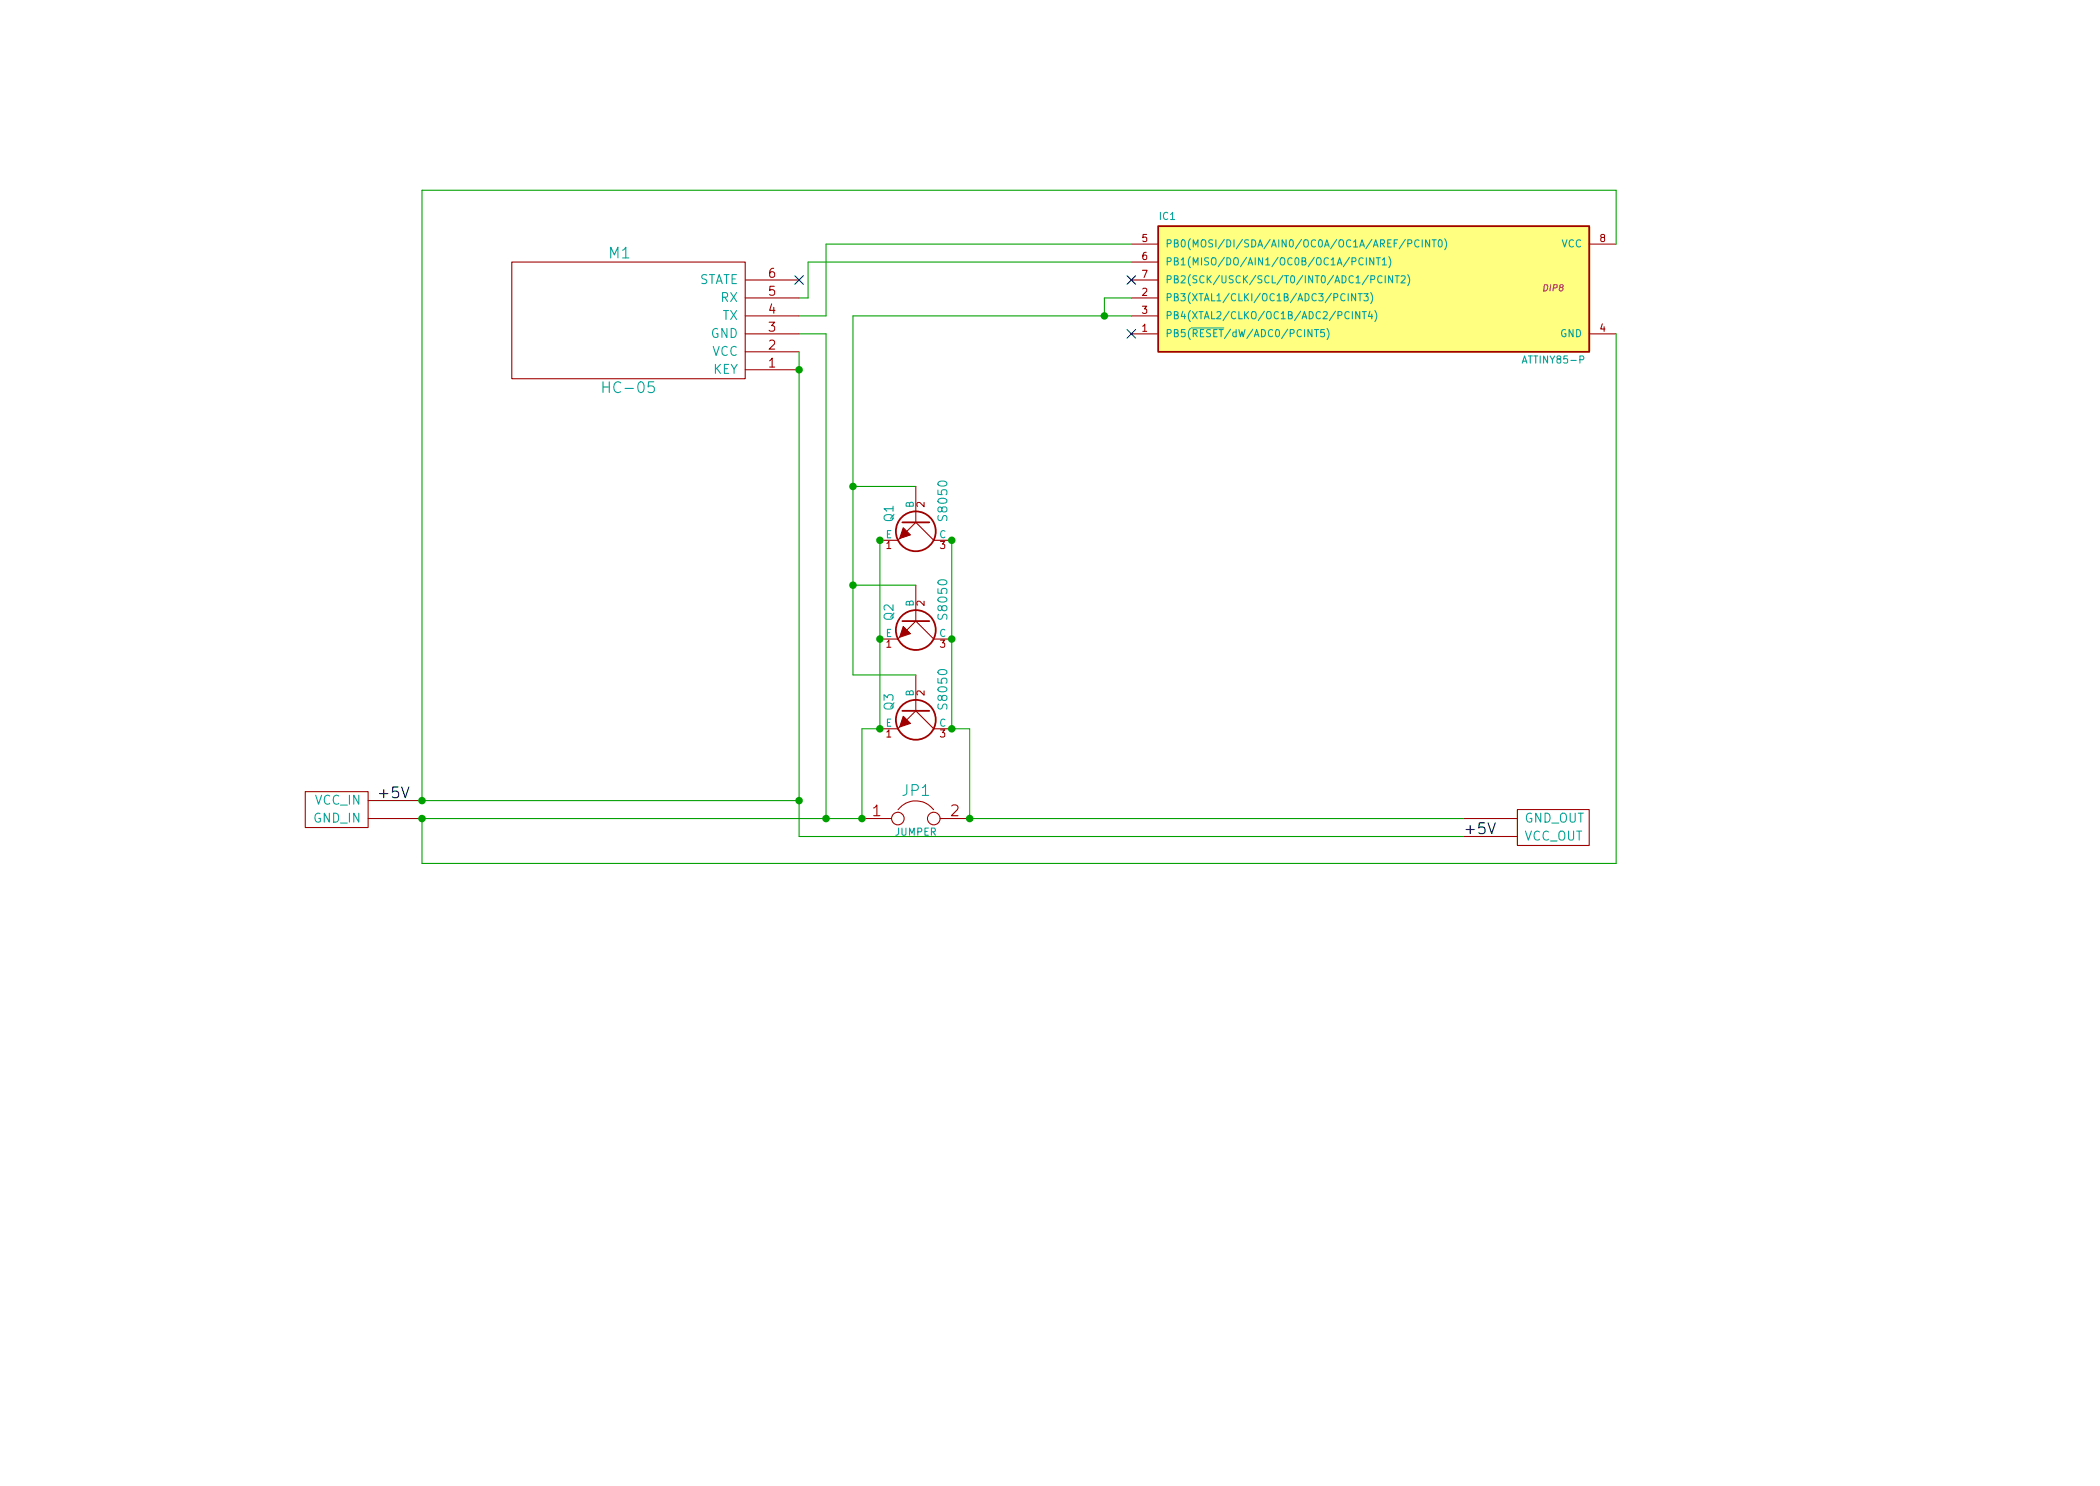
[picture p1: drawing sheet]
EESchema Schematic File Version 2
LIBS:power
LIBS:device
LIBS:transistors
LIBS:conn
LIBS:linear
LIBS:regul
LIBS:74xx
LIBS:cmos4000
LIBS:adc-dac
LIBS:memory
LIBS:xilinx
LIBS:special
LIBS:microcontrollers
LIBS:dsp
LIBS:microchip
LIBS:analog_switches
LIBS:motorola
LIBS:texas
LIBS:intel
LIBS:audio
LIBS:interface
LIBS:digital-audio
LIBS:philips
LIBS:display
LIBS:cypress
LIBS:siliconi
LIBS:opto
LIBS:atmel
LIBS:contrib
LIBS:valves
LIBS:userlib
EELAYER 27 0
EELAYER END
$Descr A4 11693 8268
encoding utf-8
Sheet 1 1
Title "Arduino Bluetooth switch"
Date "26 dec 2015"
Rev ""
Comp "Ilias Giechaskiel"
Comment1 "https://ilias.giechaskiel.com"
Comment2 ""
Comment3 ""
Comment4 ""
$EndDescr
$Comp
L ATTINY85-P IC1
U 1 1
P 7650 1600
F 0 "IC1" H 6500 2000 40  0000 C CNN
F 1 "ATTINY85-P" H 8650 1200 40  0000 C CNN
F 2 "DIP8" H 8650 1600 35  0000 C CIN
F 3 "" H 7650 1600 60  0000 C CNN
	1    7650 1600
	1    0    0    -1  
$EndComp
$Comp
L NPN Q1
U 1 1
P 5100 2900
F 0 "Q1" H 5100 2750 50  0000 R CNN
F 1 "S8050" H 5100 3050 50  0000 R CNN
F 2 "~" H 5100 2900 60  0000 C CNN
F 3 "~" H 5100 2900 60  0000 C CNN
	1    5100 2900
	0    1    1    0   
$EndComp
$Comp
L NPN Q2
U 1 1
P 5100 3450
F 0 "Q2" H 5100 3300 50  0000 R CNN
F 1 "S8050" H 5100 3600 50  0000 R CNN
F 2 "~" H 5100 3450 60  0000 C CNN
F 3 "~" H 5100 3450 60  0000 C CNN
	1    5100 3450
	0    1    1    0   
$EndComp
$Comp
L NPN Q3
U 1 1
P 5100 3950
F 0 "Q3" H 5100 3800 50  0000 R CNN
F 1 "S8050" H 5100 4100 50  0000 R CNN
F 2 "~" H 5100 3950 60  0000 C CNN
F 3 "~" H 5100 3950 60  0000 C CNN
	1    5100 3950
	0    1    1    0   
$EndComp
$Comp
L JUMPER JP1
U 1 1
P 5100 4550
F 0 "JP1" H 5100 4700 60  0000 C CNN
F 1 "JUMPER" H 5100 4470 40  0000 C CNN
F 2 "~" H 5100 4550 60  0000 C CNN
F 3 "~" H 5100 4550 60  0000 C CNN
	1    5100 4550
	1    0    0    -1  
$EndComp
$Comp
L HC-05 M1
U 1 1
P 1950 1300
F 0 "M1" H 450 1400 60  0000 C CNN
F 1 "HC-05" H 400 2150 60  0000 C CNN
F 2 "" H 400 2150 60  0000 C CNN
F 3 "" H 400 2150 60  0000 C CNN
	1    1950 1300
	-1   0    0    1   
$EndComp
NoConn ~ 4450 1550
NoConn ~ 6300 1550
NoConn ~ 6300 1850
$Comp
L VCC_IN +5V
U 1 1
P 3150 4800
F 0 "+5V" H 3150 4800 60  0001 C CNN
F 1 "VCC_IN" H 1900 4950 60  0001 C CNN
F 2 "~" H 3150 4800 60  0000 C CNN
F 3 "~" H 3150 4800 60  0000 C CNN
	1    3150 4800
	1    0    0    -1  
$EndComp
$Comp
L VCC_OUT U?
U 1 1
P 9300 5550
F 0 "U?" H 9300 5550 60  0001 C CNN
F 1 "VCC_OUT" H 9300 5550 60  0001 C CNN
F 2 "~" H 9300 5550 60  0000 C CNN
F 3 "~" H 9300 5550 60  0000 C CNN
	1    9300 5550
	1    0    0    -1  
$EndComp
Connection ~ 5300 3550
Connection ~ 5300 3000
Connection ~ 4900 3000
Connection ~ 4900 3550
Connection ~ 5300 4050
Connection ~ 4900 4050
Wire Wire Line
	5300 3000 5300 4050
Wire Wire Line
	5300 4050 5400 4050
Wire Wire Line
	5400 4050 5400 4550
Connection ~ 5400 4550
Wire Wire Line
	4800 4550 4800 4050
Wire Wire Line
	4800 4050 4900 4050
Wire Wire Line
	4900 4050 4900 3000
Wire Wire Line
	4750 1750 6300 1750
Wire Wire Line
	6300 1650 6150 1650
Connection ~ 6150 1750
Wire Wire Line
	4500 1450 6300 1450
Wire Wire Line
	4600 1350 6300 1350
Wire Wire Line
	4450 1950 4450 4650
Connection ~ 4800 4550
Wire Wire Line
	2350 4550 4800 4550
Wire Wire Line
	4450 4450 2350 4450
Connection ~ 4450 2050
Wire Wire Line
	4450 1850 4600 1850
Wire Wire Line
	4600 1850 4600 4550
Connection ~ 4600 4550
Wire Wire Line
	2350 4450 2350 1050
Connection ~ 4450 4450
Wire Wire Line
	5400 4550 8150 4550
Wire Wire Line
	4450 4650 8150 4650
Wire Wire Line
	2350 4550 2350 4800
Wire Wire Line
	9000 1350 9000 1050
Wire Wire Line
	9000 1050 2350 1050
Text Label 2100 4450 0    60   ~ 0
+5V
Text Label 8150 4650 0    60   ~ 0
+5V
Wire Wire Line
	9000 1850 9000 4800
Wire Wire Line
	9000 4800 2350 4800
Connection ~ 2350 4450
Connection ~ 2350 4550
Wire Wire Line
	4450 1650 4500 1650
Wire Wire Line
	4500 1650 4500 1450
Wire Wire Line
	4450 1750 4600 1750
Wire Wire Line
	4600 1750 4600 1350
Wire Wire Line
	6150 1650 6150 1750
Wire Wire Line
	4750 1750 4750 3750
Wire Wire Line
	4750 2700 5100 2700
Wire Wire Line
	4750 3250 5100 3250
Connection ~ 4750 2700
Wire Wire Line
	4750 3750 5100 3750
Connection ~ 4750 3250
$EndSCHEMATC
